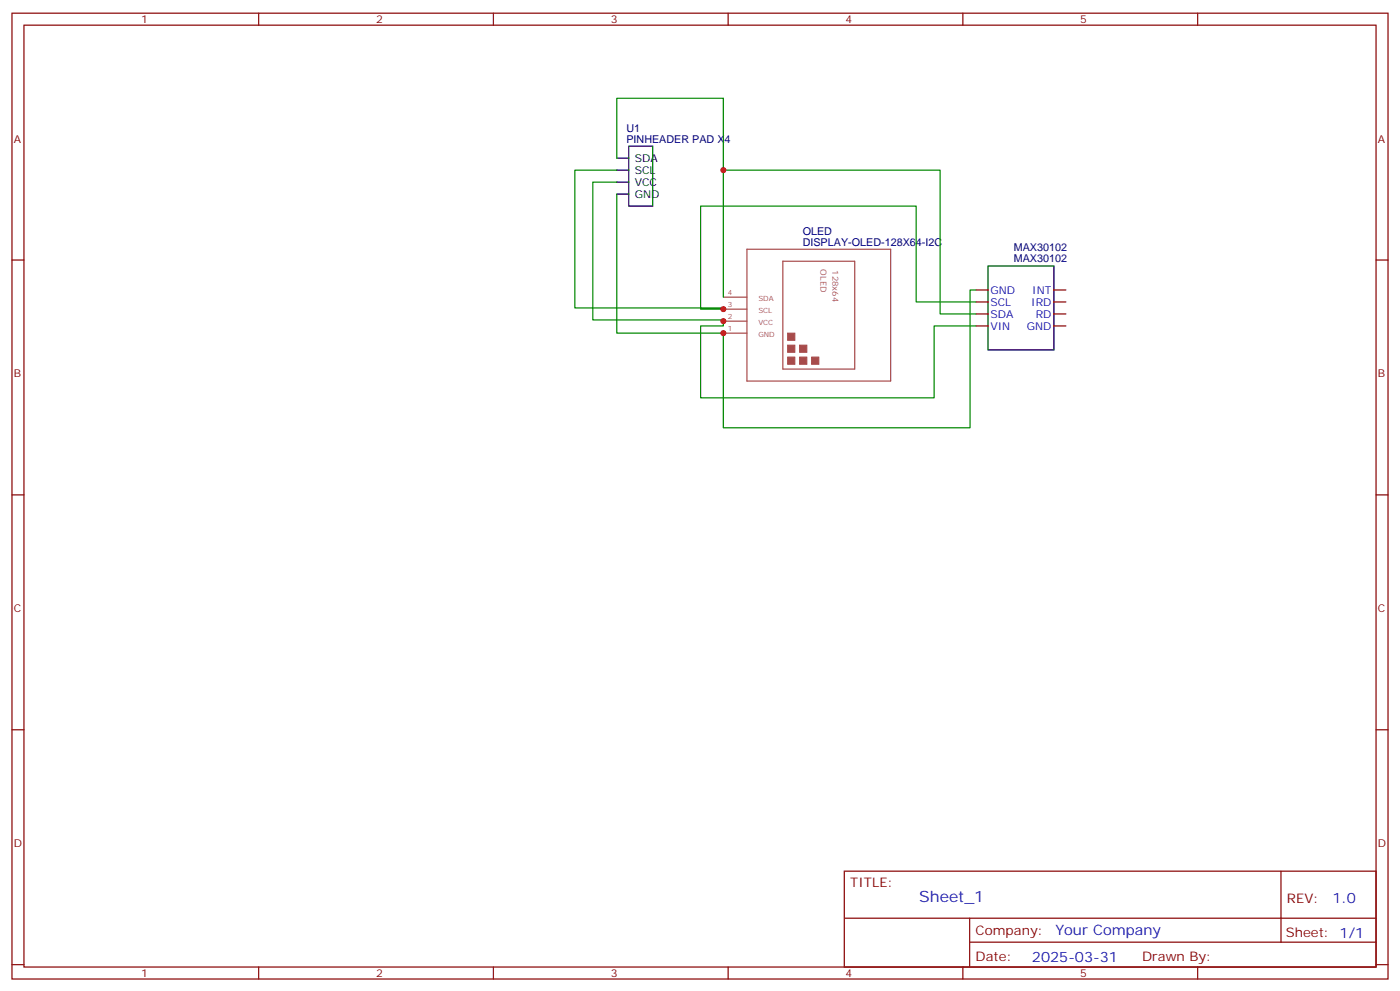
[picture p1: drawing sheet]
<svg xmlns="http://www.w3.org/2000/svg" width="412mm" height="292mm" viewBox="0 0 412 292" stroke-linecap="round" stroke-linejoin="round" font-family="sans-serif">
<g fill="none" stroke="#870000" stroke-width=".35">
<path d="M3.5 3.9h405.4v284.3h-405.4zM7.1 7.4h398.2v277.3h-398.2zM76.2 3.9v3.5M145.3 3.9v3.5M214.5 3.9v3.5M283.6 3.9v3.5M352.8 3.9v3.5M3.5 76.6h3.6M405.3 76.6h3.6M287.5 96h3.5M287.5 92.4h3.5M287.5 88.9h3.5"/>
<path d="M287.5 85.4h3.5M310.4 96h3.6M310.4 92.4h3.6M310.4 88.9h3.6M310.4 85.4h3.6M3.5 145.7h3.6M405.3 145.7h3.6M3.5 214.8h3.6M405.3 214.8h3.6M248.7 256.5h156.6v28.2h-156.6zM377.3 256.5v20.9M248.7 270.3h156.5"/>
<path d="M285.6 277.4h119.6M285.6 270.3v14.1M3.5 284h3.6M76.2 284.7v3.5M145.3 284.7v3.5M214.5 284.7v3.5M283.6 284.7v3.5M352.8 284.7v3.5M405.3 284h3.6"/>
</g>
<path d="M220 73.4h42.4v38.8h-42.4zM230.6 76.9h21.2v31.8h-21.2zM213.1 98.1h6.9M213.1 94.5h6.9M213.1 91h6.9M213.1 87.5h6.9" fill="none" stroke="#a64a4a" stroke-width=".35"/>
<g fill="#a64a4a" stroke="#a64a4a" stroke-width=".29">
<path d="M232 105.1h2.1v2.1h-2.1z"/>
<path d="M232 101.6h2.1v2.1h-2.1z"/>
<path d="M235.5 105.1h2.2v2.1h-2.2z"/>
<path d="M232 98.1h2.1v2.1h-2.1z"/>
<path d="M239.1 105.1h2.1v2.1h-2.1z"/>
<path d="M235.5 101.6h2.2v2.1h-2.2z"/>
</g>
<path d="M181.7 46.6h3.5M181.7 50.1h3.5M181.7 53.6h3.5M181.7 57.2h3.5M185.2 43h7.1v17.7h-7.1zM291 78.3h19.4v24.7h-19.4z" fill="none" stroke="#000" stroke-width=".35"/>
<path d="M181.7 50.1h-12.4v40.6h43.8v.3h-6.7v-30.3h63.5v28.2h17.6M181.7 53.6h-7.1v40.6h38.5v1.8h-6.7v21.1h68.8v-21.1h12.3M181.7 57.2v40.9h31.4v27.8h72.7v-40.5h1.7M181.7 46.6v-17.7h31.4v21.2M213.1 87.5v-37.4h63.8v42.3h10.6" fill="none" stroke="#008700" stroke-width=".35"/>
<g fill="#c00">
<circle cx="213.1" cy="50.1" r=".88"/>
<circle cx="213.1" cy="91" r=".88"/>
<circle cx="213.1" cy="94.5" r=".88"/>
<circle cx="213.1" cy="98.1" r=".88"/>
</g>
<text font-size="4.6" fill="#00f" x="270.8" y="265.5">Sheet_1</text>
<g font-size="4.2" fill="#00f">
<text x="392.5" y="265.7">1.0</text>
<text x="310.9" y="275.3">Your Company</text>
<text x="304" y="283.1">2025-03-31</text>
</g>
<g font-size="3.9" fill="#800">
<text x="250.5" y="261.1">TITLE:</text>
<text x="379.1" y="265.7">REV:</text>
<text x="287.4" y="275.3">Company:</text>
<text x="378.7" y="275.9">Sheet: 1/1</text>
<text x="287.4" y="282.9">Date:</text>
<text x="336.4" y="283">Drawn By:</text>
</g>
<g font-size="3.2" fill="#800">
<text x="41.6" y="6.9">1</text>
<text x="110.8" y="6.9">2</text>
<text x="179.9" y="6.9">3</text>
<text x="249.1" y="6.9">4</text>
<text x="318.2" y="6.9">5</text>
<text x="4.1" y="42">A</text>
<text x="405.9" y="42">A</text>
<text x="4.1" y="111.1">B</text>
<text x="405.9" y="111.1">B</text>
<text x="4.1" y="180.3">C</text>
<text x="405.9" y="180.3">C</text>
<text x="4.1" y="249.4">D</text>
<text x="405.9" y="249.4">D</text>
<text x="41.6" y="287.7">1</text>
<text x="110.8" y="287.7">2</text>
<text x="179.9" y="287.7">3</text>
<text x="249.1" y="287.7">4</text>
<text x="318.2" y="287.7">5</text>
</g>
<g font-size="3.2" fill="#000080">
<text x="184.5" y="42">PINHEADER PAD X4</text>
<text x="184.5" y="38.8">U1</text>
<text x="236.4" y="69.1">OLED</text>
<text x="236.4" y="72.3">DISPLAY-OLED-128X64-I2C</text>
<text x="298.6" y="77.3">MAX30102</text>
<text x="298.6" y="74">MAX30102</text>
</g>
<g font-size="3.2">
<text x="187" y="47.6">SDA</text>
<text x="187" y="51.2">SCL</text>
<text x="187" y="54.7">VCC</text>
<text x="187" y="58.2">GND</text>
</g>
<g font-size="3.2" fill="#00f">
<text x="291.7" y="90">SCL</text>
<text x="291.7" y="86.4">GND</text>
<text x="303.8" y="90">IRD</text>
<text x="304.1" y="86.4">INT</text>
<text x="291.7" y="93.5">SDA</text>
<text x="305.1" y="93.5">RD</text>
<text x="291.7" y="97">VIN</text>
<text x="302.5" y="97">GND</text>
</g>
<g font-size="2.5" fill="#a54b4b">
<text x="241.7" y="79.3" transform="rotate(90 241.7 79.3)">OLED</text>
<text x="245.2" y="79.6" transform="rotate(90 245.2 79.6)">128x64</text>
</g>
<g font-size="2.1" fill="#a54b4b">
<text x="214.4" y="86.8">4</text>
<text x="223.4" y="88.5">SDA</text>
<text x="214.4" y="93.8">2</text>
<text x="214.4" y="90.3">3</text>
<text x="223.4" y="95.6">VCC</text>
<text x="223.4" y="92.1">SCL</text>
<text x="214.4" y="97.4">1</text>
<text x="223.4" y="99.1">GND</text>
</g>
</svg>
